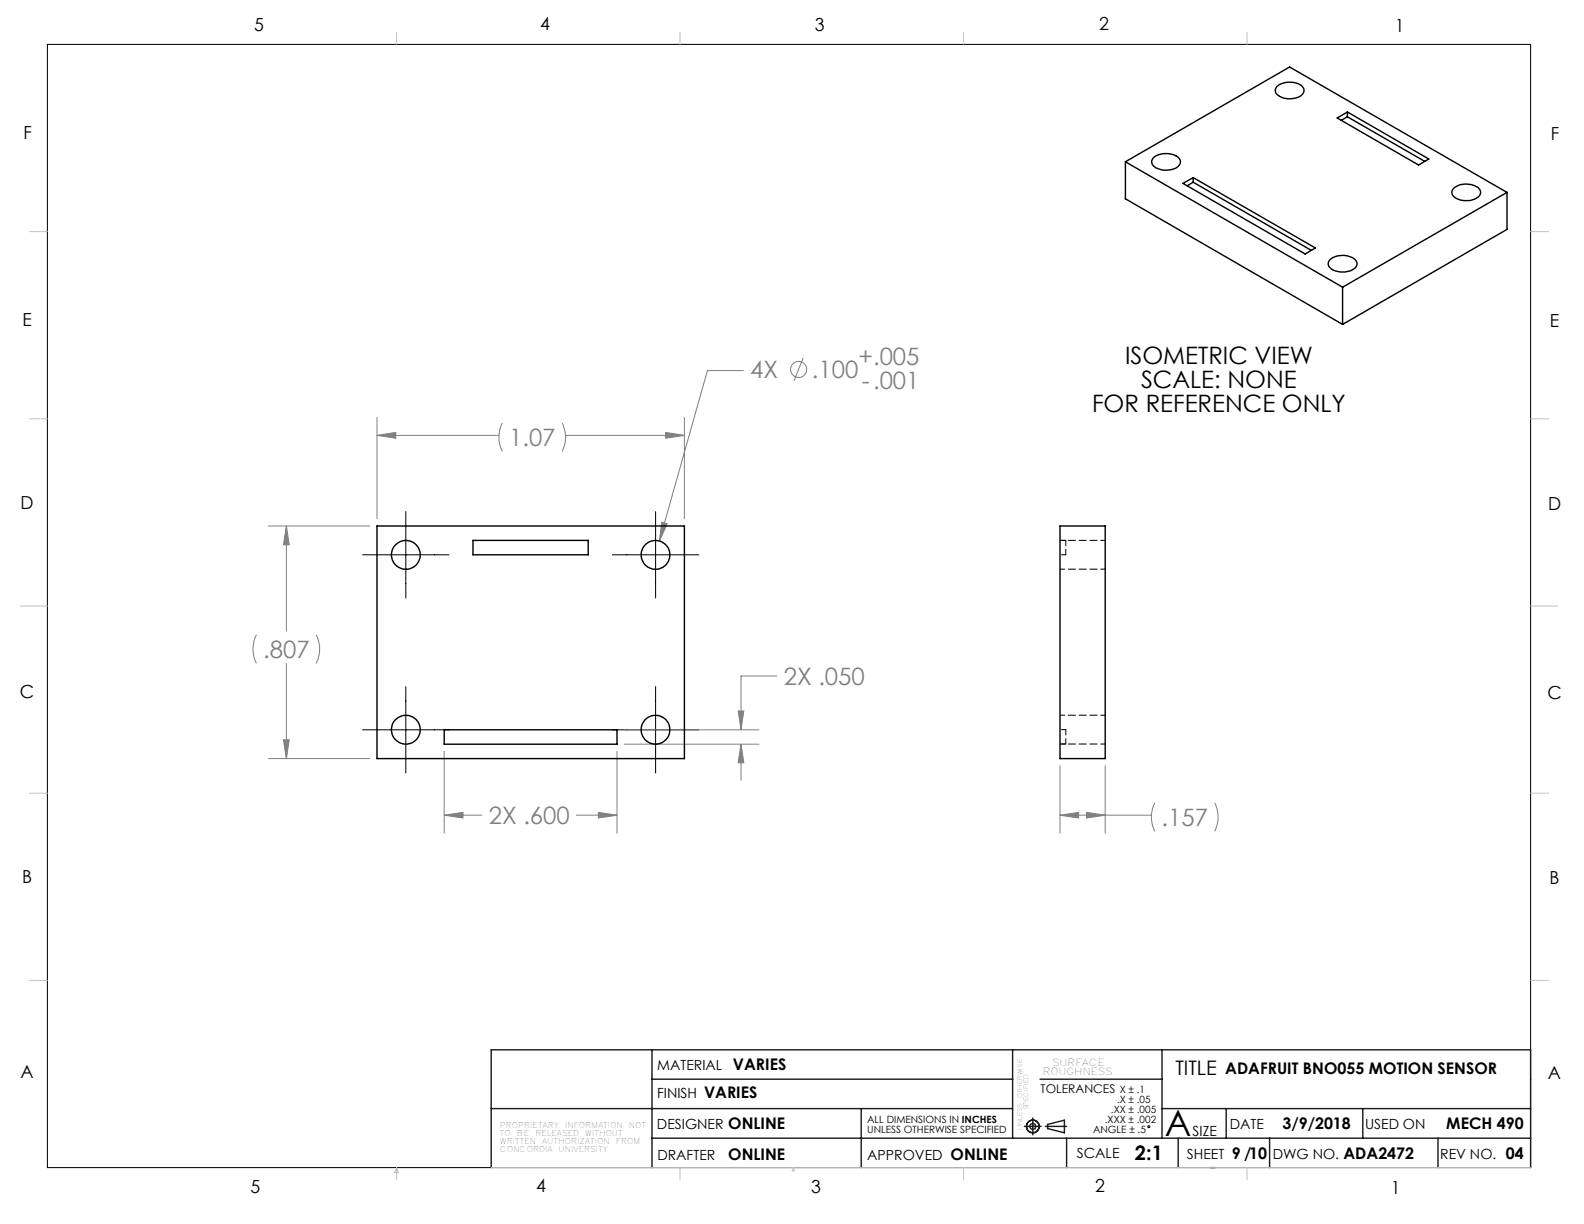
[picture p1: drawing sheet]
<svg xmlns="http://www.w3.org/2000/svg" width="279mm" height="216mm" viewBox="0 0 279 216" stroke-linecap="round" stroke-linejoin="round" font-family="sans-serif">
<g fill="none" stroke="#808080" stroke-width=".18">
<path d="M66.5 76.8l3.3-.5v1zM66.5 73.6v17.9M66.5 76.8h21.5M88.6 74.6a5.5 5.5 0 0 0 0 5M99.2 74.6a5.5 5.5 0 0 1 0 5M99.8 76.8h20.9M117.4 76.3l3.3 .5-3.3 .5zM120.7 73.6v17.9M131.1 65.4h-6.3l-8.5 30M141.7 63.1l-1.6 4.1M47.3 92.8h17.9M50.5 92.8l.5 3.3h-1z"/>
<path d="M50.5 92.8v18.5M116.7 92.1l1 .3-1.4 3zM45.2 112a5.6 5.6 0 0 0 0 5M50.5 117v16.8M55.8 112a5.6 5.6 0 0 1 0 5M137.1 119.2h-6.4v9.5M47.3 133.8h17.9M50 130.5h1l-.5 3.3zM78.4 132.5v14.5M108.8 132.5v14.5M110.1 131.3h23.8M110.1 128.7h23.8"/>
<path d="M130.2 125.4h1l-.5 3.3zM130.7 131.3l.5 3.2h-1zM130.7 131.3v6.3M187 135.1v11.9M194.9 135.1v11.9M78.4 143.8l3.3-.5v1zM78.4 143.8h6.6M101.7 143.8h7.1M105.6 143.3l3.2 .5-3.2 .5zM187 143.8l3.3-.5v1zM187 143.8h16.1M191.7 143.3l3.2 .5-3.2 .5z"/>
<path d="M203.7 141.6a5.6 5.6 0 0 0 0 5M214.2 141.6a5.6 5.6 0 0 1 0 5"/>
<circle cx="140.9" cy="65.2" r="1.41"/>
</g>
<g fill="none" stroke="#000" stroke-width=".18">
<path d="M8.4 7.8h261.6v198.2h-261.6zM64 97.9h15.2M71.6 90.2v15.3M108 97.9h15.3M115.6 90.2v15.3M64 128.7h15.2M71.6 121.1v15.2M108 128.7h15.3M115.6 121.1v15.2"/>
<circle cx="202.6" cy="198.7" r=".17"/>
</g>
<g fill="none" stroke="#191924" stroke-width=".25">
<path d="M86.6 195.5h92M115 185.2v20.8M115 190.4h63.6M151.9 195.5v10.5M178.6 185.2v15.6M180.7 198.7h3M182.2 197.2v3M183.4 190.4h21.6M184.4 198.7h3.7M184.8 198.3l2.9-.7v2.2l-2.9-.7zM205 185.2v15.6M205 195.5h65"/>
<path d="M216.3 195.5v5.3M240.4 195.5v5.3M86.6 206v-20.8h183.4v20.8M115 200.8h155M188.1 200.8v5.2M207.8 200.8v5.2M213.4 206h.9M223.9 200.8v5.2M253.6 200.8v5.2"/>
<circle cx="182.2" cy="198.7" r="1.11"/>
<circle cx="182.2" cy="198.7" r=".51"/>
</g>
<g fill="none" stroke="#c0c0c0" stroke-width=".18">
<path d="M70 5.7v2.1M119.9 5.7v2.1M170 5.7v2.1M220 5.7v2.1M5.2 40.9h3.2M270 40.9h3.2M5.2 73.9h3.2M270 73.9h3.2M3.6 106.9h4.8M270 106.9h4.7M5.2 139.9h3.2M270 139.9h3.2"/>
<path d="M5.2 172.9h3.2M270 172.9h3.2M70 206v2.1M70 206l.3 .8h-.7zM86.6 206h183.4M119.9 206v2.1M139.9 206l.3 .5h-.5zM170 206v2.1M220 206v2.1"/>
</g>
<path d="M66.5 76.8l3.3-.5v1zM117.4 76.3l3.3 .5-3.3 .5zM50.5 92.8l.5 3.3h-1zM50 130.5h1l-.5 3.3zM116.7 92.1l-.4 3.3 1.4-3zM78.4 143.8l3.3-.5v1zM105.6 143.3l3.2 .5-3.2 .5zM130.7 131.3l.5 3.2h-1zM130.2 125.4h1l-.5 3.3zM187 143.8l3.3-.5v1zM191.7 143.3l3.2 .5-3.2 .5z" fill="#808080"/>
<g fill="none" stroke="#000" stroke-width=".25">
<path d="M225.2 15.3a3.6 3.6 0 0 1 4.6 .1 1.2 1.2 0 0 1-.9 1.8 3.3 3.3 0 0 1-3.9-.9v-.6zM237.7 19.8v.8M198.5 28.5v6.6l38.3 22.1M198.5 28.5l38.3 22.2M198.5 28.5l29-16.7 38.3 22.1M203.4 27.9a3.6 3.6 0 0 1 4.6 .1 1.2 1.2 0 0 1-.9 1.8 3.3 3.3 0 0 1-3.9-.9v-.6zM208.7 32.3l1.8-1 21.5 12.4-1.8 1.1zM210.5 32.1l-1.1 .7M210.5 32.1l20.8 12.1M210.5 31.3v.8M235.9 20.8l1.8-1 14.3 8.2-1.8 1.1zM237.7 20.6l-1.1 .6"/>
<path d="M237.7 20.6l13.6 7.9M256.3 33.3a3.5 3.5 0 0 1 4.7 .1 1.08 1.08 0 0 1-.7 1.6 3.4 3.4 0 0 1-4.1-.7l-.1-.6zM265.8 33.9l-29 16.8M265.8 33.9v6.6l-29 16.7M234.5 45.9a3.5 3.5 0 0 1 4.7 .1 1.08 1.08 0 0 1-.7 1.6 3.4 3.4 0 0 1-4.1-.7l-.1-.4zM236.8 50.7v6.5M66.5 92.8h54.2v41h-54.2zM83.4 95.3h20.4v2.6h-20.4zM187 92.8h7.9v41h-7.9zM78.4 128.7h30.4v2.6h-30.4z"/>
<circle cx="71.6" cy="97.9" r="2.54"/>
<circle cx="115.6" cy="97.9" r="2.54"/>
<circle cx="71.6" cy="128.7" r="2.54"/>
<circle cx="115.6" cy="128.7" r="2.55"/>
</g>
<path d="M188 95.3h-1M188 97.9h-1M188 131.2h-1M188 128.7h-1" fill="none" stroke="#000" stroke-width=".18" stroke-dasharray="1.3 .6" stroke-dashoffset=".5"/>
<path d="M188 97.9v-2.6M188 131.2v-2.5" fill="none" stroke="#000" stroke-width=".18" stroke-dasharray="1.3 .6" stroke-dashoffset=".3"/>
<path d="M195 95.3h-8M187 100.4h8M187 131.2h8M195 126.2h-8" fill="none" stroke="#000" stroke-width=".18" stroke-dasharray="1.3 .6" stroke-dashoffset=".4"/>
<text font-size="6.3" x="205.5" y="200.4">A</text>
<g font-size="4.2" fill="#808080">
<text x="151.4" y="64.4">+.005</text>
<text x="132.3" y="66.7">4X</text>
<text x="143.2" y="66.7">.100</text>
<text x="152" y="68.5">-.001</text>
<text x="89.8" y="78.7">1.07</text>
<text x="46.4" y="116.1">.807</text>
<text x="138.2" y="120.8">2X .050</text>
<text x="86.2" y="145.4">2X .600</text>
<text x="204.9" y="145.7">.157</text>
</g>
<g font-size="4.2">
<text x="198.4" y="64.3">ISOMETRIC VIEW</text>
<text x="201.3" y="68.5">SCALE: NONE</text>
<text x="192.6" y="72.6">FOR REFERENCE ONLY</text>
</g>
<g font-size="3.5">
<text x="207.3" y="189.5">TITLE</text>
<text x="200.2" y="204.7">2:1</text>
</g>
<g font-size="3.2">
<text x="44.8" y="5.4">5</text>
<text x="95.3" y="5.3">4</text>
<text x="143.7" y="5.4">3</text>
<text x="193.9" y="5.4">2</text>
<text x="246.1" y="5.7">1</text>
<text x="4.1" y="24.5">F</text>
<text x="273.5" y="24.7">F</text>
<text x="4" y="57.5">E</text>
<text x="273.4" y="57.6">E</text>
<text x="3.6" y="89.8">D</text>
<text x="273.1" y="90">D</text>
<text x="3.5" y="123.1">C</text>
<text x="272.9" y="123.3">C</text>
<text x="3.9" y="155.7">B</text>
<text x="273.3" y="155.9">B</text>
<text x="3.6" y="190.2">A</text>
<text x="273" y="190.3">A</text>
<text x="44.2" y="210.4">5</text>
<text x="94.6" y="210.3">4</text>
<text x="143.1" y="210.4">3</text>
<text x="193.2" y="210.3">2</text>
<text x="245.4" y="210.6">1</text>
</g>
<g font-size="2.8">
<text x="129.3" y="188.7">VARIES</text>
<text x="216.1" y="189.5">ADAFRUIT BNO055 MOTION SENSOR</text>
<text x="124.2" y="193.6">VARIES</text>
<text x="128.5" y="199.2">ONLINE</text>
<text x="226.2" y="199.2">3/9/2018</text>
<text x="255.1" y="199.2">MECH 490</text>
<text x="128.5" y="204.5">ONLINE</text>
<text x="167.7" y="204.5">ONLINE</text>
<text x="217.3" y="204.4">9 /10</text>
<text x="237" y="204.4">ADA2472</text>
<text x="265.6" y="204.4">04</text>
</g>
<g font-size="2.5">
<text x="115.9" y="188.7">MATERIAL</text>
<text x="115.9" y="193.6">FINISH</text>
<text x="115.9" y="199.2">DESIGNER</text>
<text x="210.4" y="200.4">SIZE</text>
<text x="216.9" y="199.2">DATE</text>
<text x="240.8" y="199.2">USED ON</text>
<text x="115.9" y="204.5">DRAFTER</text>
<text x="153" y="204.5">APPROVED</text>
<text x="189.9" y="204.3">SCALE</text>
<text x="209.4" y="204.4">SHEET</text>
<text x="224.5" y="204.4">DWG NO.</text>
<text x="254" y="204.4">REV NO.</text>
</g>
<text font-size="2.1" x="183.6" y="192.8">TOLERANCES</text>
<g font-size="1.8">
<text x="196" y="196.4">.XX ± .005</text>
<text x="197" y="194.6">.X ± .05</text>
<text x="197.5" y="192.8">X ± .1</text>
<text x="153" y="198">ALL DIMENSIONS IN INCHES</text>
<text x="153" y="199.8">UNLESS OTHERWISE SPECIFIED</text>
<text x="192.8" y="199.9">ANGLE ± .5</text>
<text x="194.9" y="198.1">.XXX ± .002</text>
</g>
<g font-size="1.7">
<text x="183.9" y="189.6">ROUGHNESS</text>
<text x="185.6" y="187.9">SURFACE</text>
</g>
<g font-size="1.4">
<text x="88.2" y="199">PROPRIETARY</text>
<text x="88.2" y="200.4">TO</text>
<text x="88.2" y="201.8">WRITTEN</text>
<text x="88.2" y="203.2">CONCORDIA</text>
<text x="91.2" y="200.4">BE</text>
<text x="94.4" y="200.4">RELEASED</text>
<text x="95.6" y="201.8">AUTHORIZATION</text>
<text x="98.5" y="203.2">UNIVERSITY</text>
<text x="99.7" y="199">INFORMATION</text>
<text x="103.2" y="200.4">WITHOUT</text>
<text x="108.6" y="201.8">FROM</text>
<text x="110.9" y="199">NOT</text>
</g>
<g font-size="1.1">
<text x="180.3" y="193.7" transform="rotate(-90 180.3 193.7)">OTHERWISE</text>
<text x="181.4" y="195.8" transform="rotate(-90 181.4 195.8)">SPECIFIED</text>
<text x="180.3" y="199.3" transform="rotate(-90 180.3 199.3)">UNLESS</text>
</g>
</svg>
